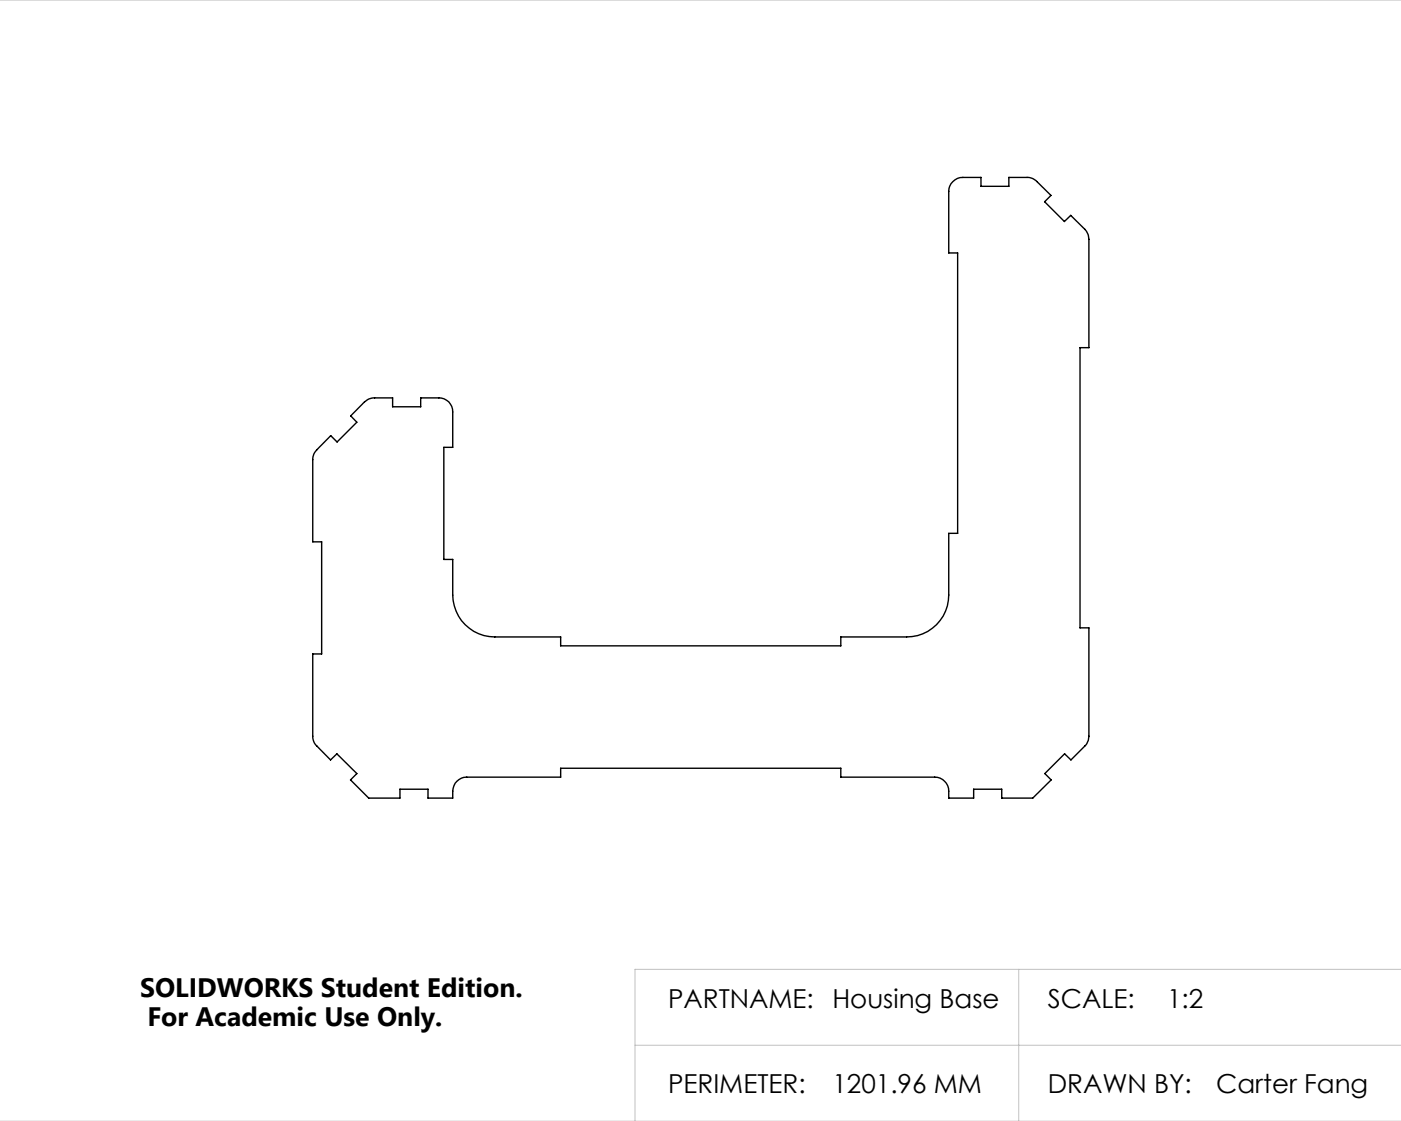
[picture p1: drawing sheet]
<svg xmlns="http://www.w3.org/2000/svg" width="250mm" height="200mm" viewBox="0 0 250 200" stroke-linecap="round" stroke-linejoin="round" font-family="sans-serif">
<path d="M0 0h250M181.8 172.9v27.1M250 172.9h-136.7v27.1M113.3 186.5h136.7M0 200h250" fill="none" stroke="#c0c0c0" stroke-width=".18"/>
<path d="M59 77.7l1.1 1.2 3.6-3.6-1.1-1.1 2.5-2.5a2.47 2.47 0 0 1 1.8-.7h3.2v1.6h5v-1.6h3.2a2.41 2.41 0 0 1 2.5 2.5v6.3h-1.6v20h1.6v6.4a7.5 7.5 0 0 0 7.5 7.4h11.7v1.6h50v-1.6h11.8a7.5 7.5 0 0 0 7.5-7.4v-11h1.6v-50.1h-1.6v-10.9a2.53 2.53 0 0 1 2.5-2.5h3.2v1.5h5v-1.5h3.3a2.32 2.32 0 0 1 1.7 .7l2.5 2.5-1.1 1.1 3.5 3.5 1.2-1.1 2.5 2.5a2.71 2.71 0 0 1 .7 1.8v19.3h-1.6v50h1.6v19.3a2.72 2.72 0 0 1-.7 1.8l-2.5 2.5-1.1-1.1-3.6 3.5 1.2 1.1-3.3 3.3h-5.5v-1.6h-5.1v1.6h-4.4a3.3 3.3 0 0 0-.7-3 2.32 2.32 0 0 0-1.8-.7h-16.8v-1.6h-50v1.6h-16.7a2.53 2.53 0 0 0-2.5 2.5v1.2h-4.4v-1.6h-5v1.6h-5.6l-3.3-3.3 1.2-1.1-3.6-3.5-1.1 1.1-2.4-2.5a2.32 2.32 0 0 1-.8-1.8v-14.6h1.6v-20h-1.6v-14.7a2.32 2.32 0 0 1 .8-1.8z" fill="none" stroke="#000" stroke-width=".25"/>
<g font-size="4.8">
<text x="25" y="177.9">SOLIDWORKS Student Edition.</text>
<text x="26.3" y="183">For Academic Use Only.</text>
</g>
<g font-size="4.7">
<text x="119.2" y="179.8">PARTNAME:</text>
<text x="148.5" y="179.8">Housing Base</text>
<text x="187" y="179.8">SCALE:</text>
<text x="208.3" y="179.8">1:2</text>
<text x="119.2" y="194.9">PERIMETER:</text>
<text x="148.5" y="194.9">1201.96 MM</text>
<text x="187" y="194.9">DRAWN BY:</text>
<text x="217" y="194.9">Carter Fang</text>
</g>
</svg>
